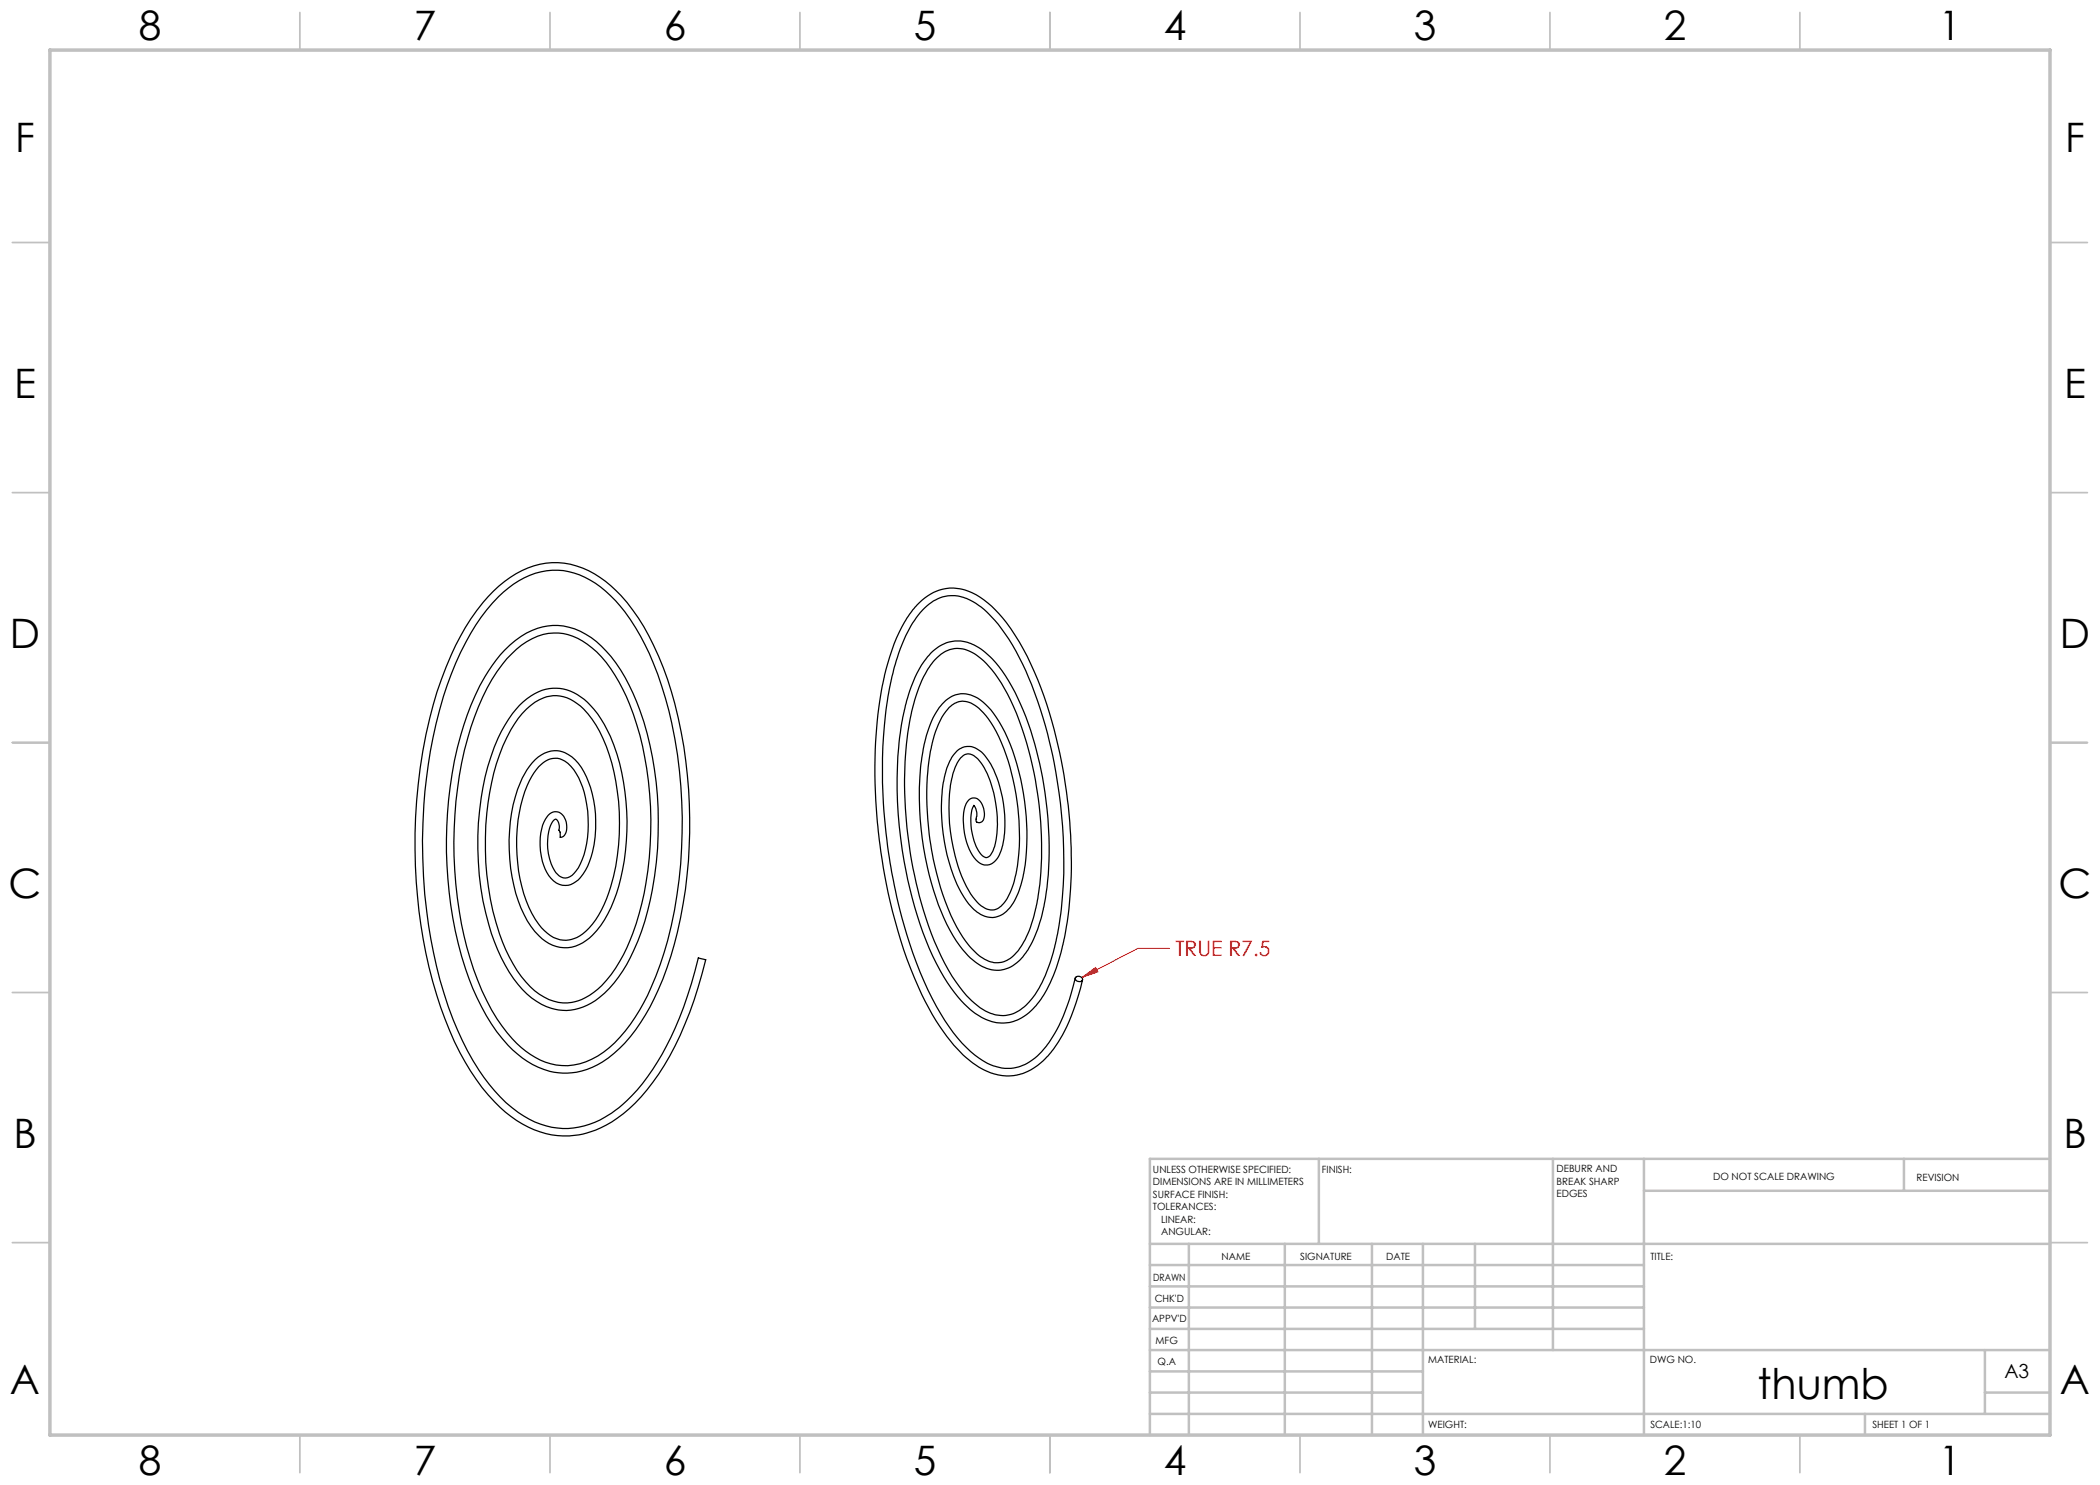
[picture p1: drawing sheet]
<svg xmlns="http://www.w3.org/2000/svg" width="420mm" height="297mm" viewBox="0 0 420 297" stroke-linecap="round" stroke-linejoin="round" font-family="sans-serif">
<path d="M216.4 195.5l2.7-2 .5 .9zM233.9 189.7h-6.4l-11.1 5.8" fill="none" stroke="#f00" stroke-width=".2"/>
<g fill="none" stroke="#c0c0c0" stroke-width=".35">
<path d="M60 2.5v7.5M110 2.5v7.5M160 2.5v7.5M210 2.5v7.5M260 2.5v7.5M310 2.5v7.5M360 2.5v7.5M2.5 48.5h7.5M410 48.5h7.5M2.5 98.5h7.5M410 98.5h7.5M2.5 148.5h7.5"/>
<path d="M410 148.5h7.5M2.5 198.5h7.5M410 198.5h7.5M2.5 248.5h7.5M410 248.5h7.5M60 287v7.5M110 287v7.5M160 287v7.5M210 287v7.5M260 287v7.5M310 287v7.5M360 287v7.5"/>
</g>
<g fill="none" stroke="#c0c0c0" stroke-width=".5">
<path d="M263.8 231.8v17M310.6 231.8v38.2M328.8 231.8v55.2M328.8 238.2h81.2M380.8 231.8v6.4M410 231.8h-180v55.2M230 248.8h180M230 257.3h98.8M230 253h98.8M237.8 248.8v38.2M257 248.8v38.2M274.4 248.8v38.2"/>
<path d="M284.6 248.8v38.2M295 248.8v17M230 265.8h98.8M230 261.5h98.8M230 278.5h54.6M230 274.3h54.6M230 270h180M397 278.5h13M397 270v12.8M230 282.8h180M373 282.8v4.2"/>
</g>
<path d="M10 10h400v277h-400z" fill="none" stroke="#c0c0c0" stroke-width=".7"/>
<path d="M216.4 195.5l2.7-2 .5 .9z" fill="#f00"/>
<path d="M111.8 166l-.1 .1a1.57 1.57 0 0 0-.6-2.2 3.1 3.1 0 0 0-1.4 2.4 10.4 10.4 0 0 0 1.8 8.5 2.04 2.04 0 0 0 3.3-.1 13.7 13.7 0 0 0 2.8-8.5 20.2 20.2 0 0 0-2.8-12.3 4.4 4.4 0 0 0-4.6-2.1 7.6 7.6 0 0 0-4.3 4.4 32.9 32.9 0 0 0 .5 26.5 9.6 9.6 0 0 0 5.6 5.3 6.3 6.3 0 0 0 5.9-2.4 25 25 0 0 0 5.3-12.4 45.4 45.4 0 0 0-2.6-25.5 15.7 15.7 0 0 0-6.5-7.8 7.4 7.4 0 0 0-8.8 1.9 25.7 25.7 0 0 0-6 11 58.4 58.4 0 0 0 1.2 35.6 22.8 22.8 0 0 0 7.4 10.5 8.6 8.6 0 0 0 10.8-.4 25.9 25.9 0 0 0 7.8-11.8 68.7 68.7 0 0 0-.6-45.9 29.4 29.4 0 0 0-7.5-11.2 10.5 10.5 0 0 0-14.1-.6 28.1 28.1 0 0 0-8.6 12.4 75 75 0 0 0-4.8 32.6 66.2 66.2 0 0 0 7.4 28 24.4 24.4 0 0 0 8.8 9.5 11.9 11.9 0 0 0 13.6-1.1 31.8 31.8 0 0 0 9.5-12.8 82.6 82.6 0 0 0 6.3-34.1 83.7 83.7 0 0 0-6.6-32.8 34.1 34.1 0 0 0-9.8-13.3 13.9 13.9 0 0 0-14.2-2.3 24.5 24.5 0 0 0-10.8 9.9 70.7 70.7 0 0 0-9.4 27.9 104.8 104.8 0 0 0 3.9 48.4 47.9 47.9 0 0 0 11.6 19.2 17 17 0 0 0 13.5 5.1 20.9 20.9 0 0 0 12.7-7.6 58.1 58.1 0 0 0 10.9-21.3l1.4-5.1 1.4 .3a73 73 0 0 1-9.4 22.9 28.7 28.7 0 0 1-12.6 11.2 16.8 16.8 0 0 1-16.9-2.7 36.8 36.8 0 0 1-10.2-12.7 90.5 90.5 0 0 1-8.9-37.4 101.8 101.8 0 0 1 5.2-37.3 44.7 44.7 0 0 1 11.5-18.7 16.7 16.7 0 0 1 13.1-4.6 19.3 19.3 0 0 1 11.3 6.5 50.8 50.8 0 0 1 10.7 21.5 95.2 95.2 0 0 1-1.5 52.9 41.3 41.3 0 0 1-9.5 16.2 14.8 14.8 0 0 1-13.1 4.8 18.8 18.8 0 0 1-11.5-8.2 52.3 52.3 0 0 1-8.2-20.1 84 84 0 0 1 1.7-41.2 36.2 36.2 0 0 1 9.2-16 12.6 12.6 0 0 1 11.8-3.6 15.9 15.9 0 0 1 8.4 5.9 45 45 0 0 1 8.3 20.2 70.1 70.1 0 0 1-2.9 36.7 26 26 0 0 1-8.5 11.9 10.2 10.2 0 0 1-12.8-.5 27.4 27.4 0 0 1-8-12.9 59.1 59.1 0 0 1 .5-37.3 23 23 0 0 1 6.6-9.7 8.7 8.7 0 0 1 12.1 .8 25.4 25.4 0 0 1 6.4 12.2 47.7 47.7 0 0 1-1.1 27.4 16.5 16.5 0 0 1-6.2 8.5 6.9 6.9 0 0 1-8.8-1.4 21.7 21.7 0 0 1-5.4-11.8 33.7 33.7 0 0 1 2.1-19.8 8.9 8.9 0 0 1 5.7-5.4 5.6 5.6 0 0 1 5.5 2.5 21.4 21.4 0 0 1 3.3 14.7 14.4 14.4 0 0 1-3.4 8.6 3.7 3.7 0 0 1-5.9-.9 12.5 12.5 0 0 1-.9-10.7 2.57 2.57 0 0 1 2.7-2 3.2 3.2 0 0 1 1.2 4.9l-.7 .2v-1l-.1-.3M194.7 161.1a2.67 2.67 0 0 1 .6 2.3 .72 .72 0 0 0 .1 .9 .72 .72 0 0 0 .9 .1 2.39 2.39 0 0 0 .4-2.7 2.38 2.38 0 0 0-2.1-2.1 3.1 3.1 0 0 0-1.9 3 13.2 13.2 0 0 0 2.5 9.4 2.6 2.6 0 0 0 4.5-.8 16.8 16.8 0 0 0 1.1-9.3 20.1 20.1 0 0 0-4.2-11.2 3.8 3.8 0 0 0-4.1-1.2 7.1 7.1 0 0 0-3.4 5 26.4 26.4 0 0 0-.6 10.7 30.5 30.5 0 0 0 5.2 15.6 6.2 6.2 0 0 0 5.4 2.6 7.1 7.1 0 0 0 4.5-4.8l.4-1.1a36.9 36.9 0 0 0 1.1-15.6 42.3 42.3 0 0 0-5.8-18.4 9.3 9.3 0 0 0-6.1-4.7 5.8 5.8 0 0 0-5.6 3.1 25.5 25.5 0 0 0-3.3 10.2 62.1 62.1 0 0 0 5 32.7 19.1 19.1 0 0 0 6.6 8.2 6.5 6.5 0 0 0 9.1-2.2 28.2 28.2 0 0 0 4.2-12.2 74.7 74.7 0 0 0-5.1-37.7 26.9 26.9 0 0 0-7-10.4 7.5 7.5 0 0 0-10.1-.6 17.2 17.2 0 0 0-5 8.2l-.8 2.5a50.4 50.4 0 0 0-1.5 8.8 87 87 0 0 0 6.8 41.8 29.6 29.6 0 0 0 8.5 11.5 8.4 8.4 0 0 0 12.4-1.8 30.4 30.4 0 0 0 5.3-12.6 88.5 88.5 0 0 0 .3-32.1 82.1 82.1 0 0 0-9.1-27.8 23.7 23.7 0 0 0-9.4-9.8 9.4 9.4 0 0 0-11.7 3.1l-.4 .6a37.4 37.4 0 0 0-5.7 13.8 103.3 103.3 0 0 0 .3 39.1 87.1 87.1 0 0 0 10.2 28.9 27.2 27.2 0 0 0 9 9.6 10 10 0 0 0 13.1-2.3 17.7 17.7 0 0 0 3.6-5.2 47.3 47.3 0 0 0 3.6-10.2M194.8 161.1a7 7 0 0 0-.5 4.7 8.7 8.7 0 0 0 2.2 5.4 1.06 1.06 0 0 0 1.1 .3 1.06 1.06 0 0 0 .7-.9 13.6 13.6 0 0 0 1.2-7.2 21.2 21.2 0 0 0-3.6-11.2 2.6 2.6 0 0 0-2.8-1.3 4.8 4.8 0 0 0-2.3 3.3 21.6 21.6 0 0 0-1 5.8 34.6 34.6 0 0 0 4.3 18.8 6.4 6.4 0 0 0 3.5 3.1 2.87 2.87 0 0 0 3.3-1.4 19.7 19.7 0 0 0 2.8-9.2 47.6 47.6 0 0 0-5-25.9 10.9 10.9 0 0 0-4.9-4.9 3.9 3.9 0 0 0-4.6 1.8 22.5 22.5 0 0 0-3.4 9.5 59.7 59.7 0 0 0 5.5 33.6 14.6 14.6 0 0 0 6.4 6.8 4.9 4.9 0 0 0 5.9-2 25.2 25.2 0 0 0 3.9-10.1 72.3 72.3 0 0 0-5.4-40.1 22.2 22.2 0 0 0-6.8-9 5.9 5.9 0 0 0-8.6 1.3 27.2 27.2 0 0 0-4.6 11 82.7 82.7 0 0 0 2.2 37.3 53 53 0 0 0 7.6 16.8 14.5 14.5 0 0 0 6.5 5.3 6.6 6.6 0 0 0 7.4-2.3 26.3 26.3 0 0 0 5.2-11.3l.2-1.1a79.3 79.3 0 0 0 1.1-25.1 87.1 87.1 0 0 0-9.1-32.6 26.4 26.4 0 0 0-8-9.6 7.8 7.8 0 0 0-10.9 1.6 22.6 22.6 0 0 0-4.8 9.1l-1.3 4.6a104.9 104.9 0 0 0 1.2 43.4 81.6 81.6 0 0 0 9.5 24.7 22.3 22.3 0 0 0 8.9 8.7 8.4 8.4 0 0 0 10.1-2.1 26.2 26.2 0 0 0 6-10.8l1.2-4.3M215.1 195.5a.83 .83 0 0 1 .8-.2 .83 .83 0 0 1 .6 .7 .78 .78 0 0 1-.9 .3 .78 .78 0 0 1-.5-.8z" fill="none" stroke="#000" stroke-width=".25"/>
<text font-size="8.5" x="351.5" y="279.7">thumb</text>
<g font-size="8.1">
<text x="27.8" y="8">8</text>
<text x="82.8" y="8">7</text>
<text x="132.8" y="8">6</text>
<text x="182.8" y="8">5</text>
<text x="232.8" y="8">4</text>
<text x="282.8" y="8">3</text>
<text x="332.8" y="8">2</text>
<text x="387.8" y="8">1</text>
<text x="3" y="30.4">F</text>
<text x="413" y="30.4">F</text>
<text x="2.8" y="79.6">E</text>
<text x="412.8" y="79.6">E</text>
<text x="2" y="129.6">D</text>
<text x="412" y="129.6">D</text>
<text x="1.7" y="179.6">C</text>
<text x="411.7" y="179.6">C</text>
<text x="2.7" y="229.6">B</text>
<text x="412.7" y="229.6">B</text>
<text x="2" y="278.9">A</text>
<text x="412" y="278.9">A</text>
<text x="27.8" y="295">8</text>
<text x="82.8" y="295">7</text>
<text x="132.8" y="295">6</text>
<text x="182.8" y="295">5</text>
<text x="232.8" y="295">4</text>
<text x="282.8" y="295">3</text>
<text x="332.8" y="295">2</text>
<text x="387.8" y="295">1</text>
</g>
<text font-size="4.2" fill="#f00" x="235.1" y="191.3">TRUE R7.5</text>
<text font-size="3.9" x="400.9" y="275.5">A3</text>
<g font-size="2">
<text x="230.6" y="234.6">UNLESS OTHERWISE SPECIFIED:</text>
<text x="230.6" y="237.1">DIMENSIONS ARE IN MILLIMETERS</text>
<text x="230.6" y="239.6">SURFACE FINISH:</text>
<text x="264.4" y="234.6">FINISH:</text>
<text x="311.3" y="234.5">DEBURR AND</text>
<text x="311.3" y="237">BREAK SHARP</text>
<text x="311.3" y="239.5">EDGES</text>
<text x="342.6" y="236">DO NOT SCALE DRAWING</text>
<text x="383.3" y="236.2">REVISION</text>
<text x="230.6" y="242.1">TOLERANCES:</text>
<text x="232.2" y="244.6">LINEAR:</text>
<text x="232.2" y="247.1">ANGULAR:</text>
<text x="244.3" y="252">NAME</text>
<text x="260" y="251.9">SIGNATURE</text>
<text x="277.2" y="251.9">DATE</text>
<text x="330.1" y="251.9">TITLE:</text>
<text x="230.6" y="256.1">DRAWN</text>
<text x="230.9" y="260.3">CHK'D</text>
<text x="230.4" y="264.4">APPV'D</text>
<text x="231.1" y="268.8">MFG</text>
<text x="231.5" y="273">Q.A</text>
<text x="285.6" y="272.5">MATERIAL:</text>
<text x="330" y="272.5">DWG NO.</text>
<text x="285.6" y="285.5">WEIGHT:</text>
<text x="330.1" y="285.6">SCALE:1:10</text>
<text x="374.5" y="285.6">SHEET 1 OF 1</text>
</g>
</svg>
